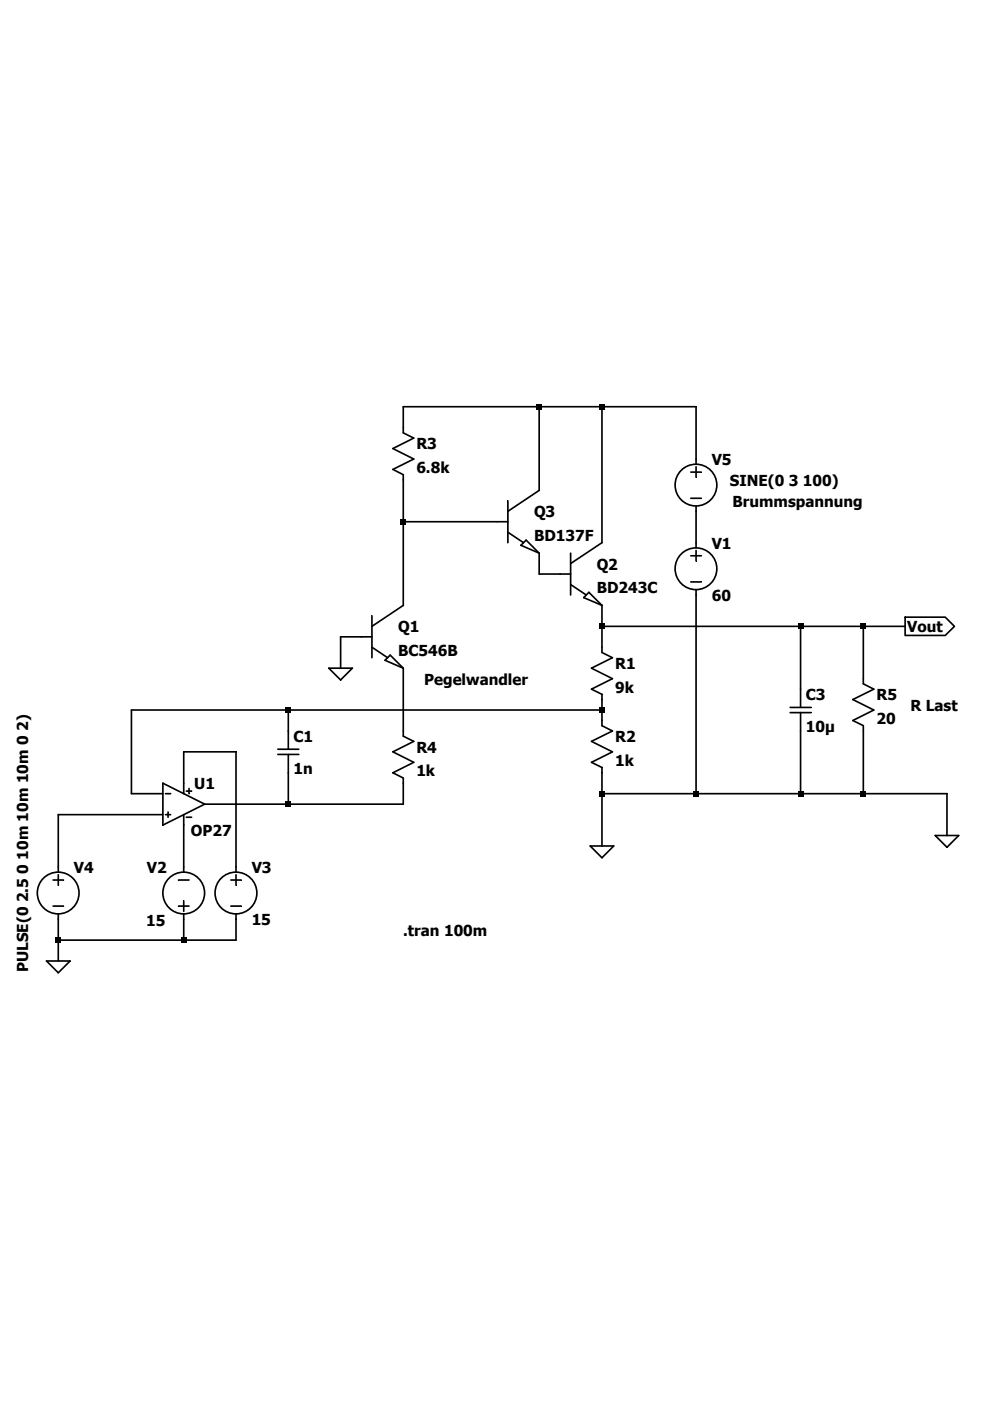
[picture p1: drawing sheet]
Version 4
SHEET 1 1400 1076
WIRE 336 -320 128 -320
WIRE 432 -320 336 -320
WIRE 576 -320 432 -320
WIRE 128 -288 128 -320
WIRE 576 -240 576 -320
WIRE 336 -192 336 -320
WIRE 128 -144 128 -208
WIRE 272 -144 128 -144
WIRE 432 -112 432 -320
WIRE 576 -112 576 -160
WIRE 336 -64 336 -96
WIRE 368 -64 336 -64
WIRE 128 -16 128 -144
WIRE 432 16 432 -16
WIRE 736 16 432 16
WIRE 832 16 736 16
WIRE 896 16 832 16
WIRE 64 32 32 32
WIRE 432 48 432 16
WIRE 32 80 32 32
WIRE 832 96 832 16
WIRE 736 112 736 16
WIRE -48 144 -288 144
WIRE 432 144 432 128
WIRE 432 144 -48 144
WIRE 432 160 432 144
WIRE -48 176 -48 144
WIRE 128 176 128 80
WIRE -128 208 -208 208
WIRE -208 256 -208 208
WIRE -288 272 -288 144
WIRE -240 272 -288 272
WIRE 432 272 432 240
WIRE 576 272 576 -32
WIRE 576 272 432 272
WIRE 736 272 736 176
WIRE 736 272 576 272
WIRE 832 272 832 176
WIRE 832 272 736 272
WIRE 960 272 832 272
WIRE -48 288 -48 240
WIRE -48 288 -176 288
WIRE 128 288 128 256
WIRE 128 288 -48 288
WIRE -240 304 -400 304
WIRE 960 336 960 272
WIRE 432 352 432 272
WIRE -400 384 -400 304
WIRE -208 384 -208 320
WIRE -128 384 -128 208
WIRE -400 496 -400 464
WIRE -208 496 -208 464
WIRE -208 496 -400 496
WIRE -128 496 -128 464
WIRE -128 496 -208 496
WIRE -400 528 -400 496
FLAG 432 352 0
FLAG -400 528 0
FLAG 32 80 0
FLAG 896 16 Vout
IOPIN 896 16 Out
FLAG 960 336 0
SYMBOL npn 64 -16 R0
SYMATTR InstName Q1
SYMATTR Value BC546B
SYMBOL res 112 -304 R0
SYMATTR InstName R3
SYMATTR Value 6.8k
SYMBOL voltage -208 480 R180
WINDOW 123 0 0 Left 0
WINDOW 39 0 0 Left 0
WINDOW 0 26 96 Left 2
WINDOW 3 28 15 Left 2
SYMATTR InstName V2
SYMATTR Value 15
SYMBOL voltage -400 368 R0
WINDOW 123 0 0 Left 0
WINDOW 39 0 0 Left 0
WINDOW 3 -55 -217 VRight 2
SYMATTR Value PULSE(0 2.5 0 10m 10m 10m 0 2)
SYMATTR InstName V4
SYMBOL voltage -128 368 R0
WINDOW 123 0 0 Left 0
WINDOW 39 0 0 Left 0
SYMATTR InstName V3
SYMATTR Value 15
SYMBOL Opamps\\OP27 -208 224 R0
WINDOW 3 11 103 Left 2
SYMATTR InstName U1
SYMBOL voltage 576 -128 R0
WINDOW 123 0 0 Left 0
WINDOW 39 0 0 Left 0
SYMATTR InstName V1
SYMATTR Value 60
SYMBOL npn 368 -112 R0
SYMATTR InstName Q2
SYMATTR Value BD243C
SYMBOL res 416 32 R0
SYMATTR InstName R1
SYMATTR Value 9k
SYMBOL res 416 144 R0
SYMATTR InstName R2
SYMATTR Value 1k
SYMBOL res 112 160 R0
SYMATTR InstName R4
SYMATTR Value 1k
SYMBOL cap -64 176 R0
SYMATTR InstName C1
SYMATTR Value 1n
SYMBOL npn 272 -192 R0
SYMATTR InstName Q3
SYMATTR Value BD137F
SYMBOL cap 720 112 R0
SYMATTR InstName C3
SYMATTR Value 10µ
SYMATTR SpiceLine Rser=1
SYMBOL res 816 80 R0
SYMATTR InstName R5
SYMATTR Value 20
SYMBOL voltage 576 -256 R0
WINDOW 123 0 0 Left 0
WINDOW 39 0 0 Left 0
WINDOW 3 52 48 Left 2
SYMATTR InstName V5
SYMATTR Value SINE(0 3 100)
TEXT 128 480 Left 2 !.tran 100m
TEXT 904 136 Left 2 ;R Last
TEXT 160 96 Left 2 ;Pegelwandler
TEXT 632 -176 Left 2 ;Brummspannung
